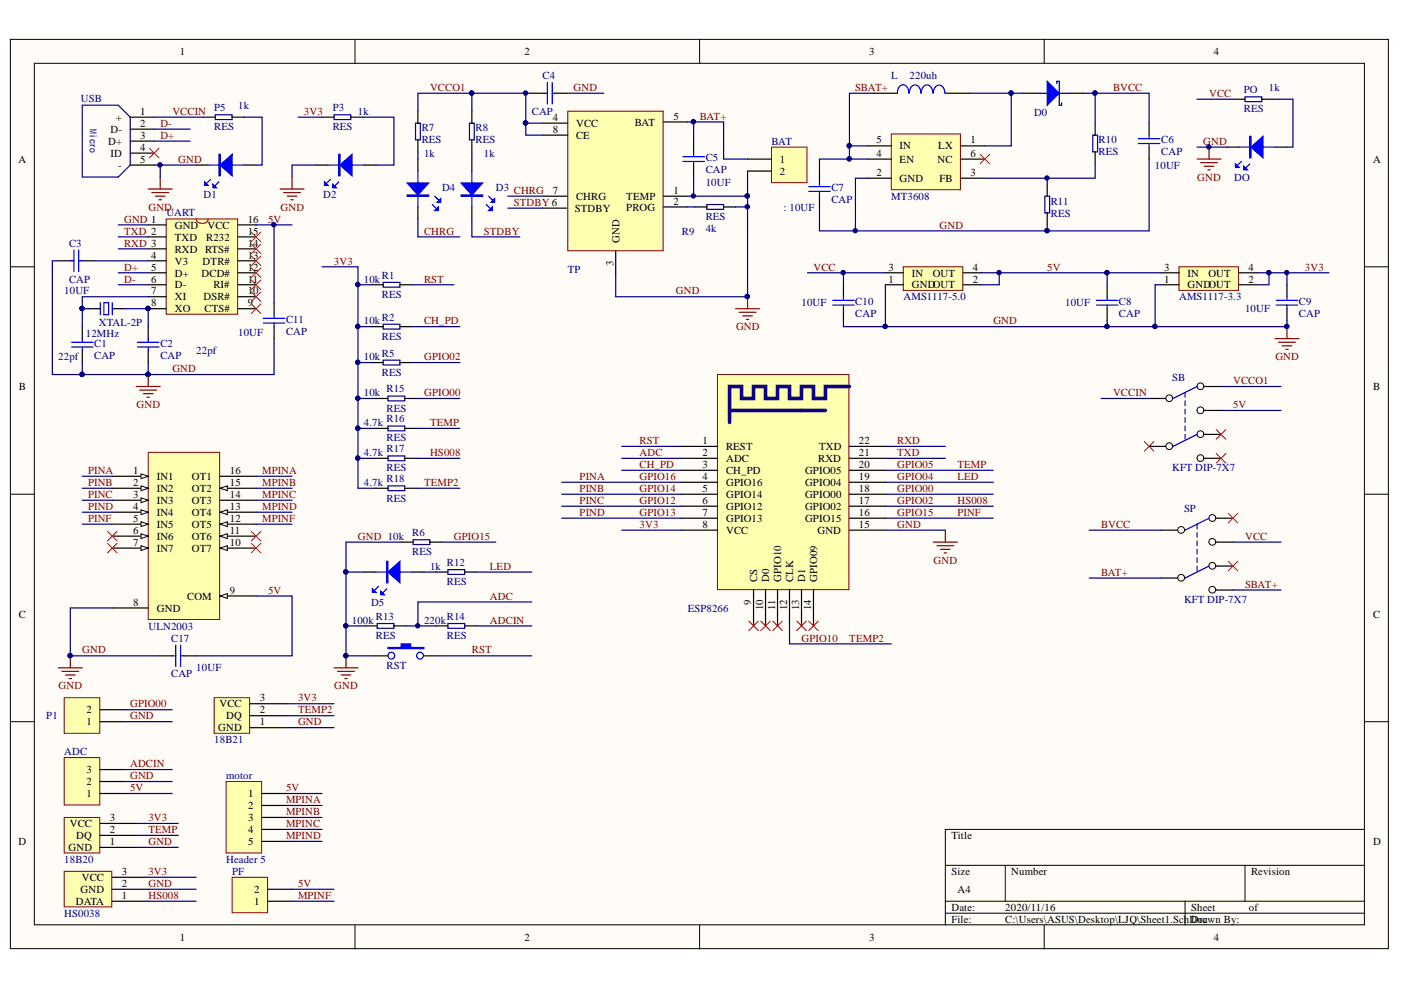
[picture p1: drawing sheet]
# Altium schematic sheet Sheet1.SchDoc
size A4

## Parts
18B20  DS18B20  [DS18B20]  (value not drawn)
18B21  DS18B20  [DS18B20]  (value not drawn)
ADC  Header 3  [HDR1X3]  (value not drawn)
AMS117  AMS1117-3.3  [AMS1117]
AMS117-1  AMS1117-5.0  [AMS1117]
BAT  Header 2  [HDR1X2]  (value not drawn)
C1  CAP  [0805C]
C2  CAP  [0805C]
C3  CAP  [0805C]
C4  CAP  [0805C]
C5  CAP  [0805C]
C6  CAP  [0805C]
C7  CAP  [0805C]
C8  CAP  [0805C]
C9  CAP  [0805C]
C10  CAP  [0805C]
C11  CAP  [0805C]
C17  CAP  [0805C]
D0  DIODE SCHOTTKY  [SMA/DO-214AC]  (value not drawn)
D1  LED  [LED-0805R]  (value not drawn)
D2  LED  [LED-0805R]  (value not drawn)
D3  LED  [LED-0805R]  (value not drawn)
D4  LED  [LED-0805R]  (value not drawn)
D5  LED  [LED-0805R]  (value not drawn)
DO  LED  [LED-0805R]  (value not drawn)
ESP8266  ESP8266  [ESP_12]
HS0038  HS0038  [HS0038]  (value not drawn)
L  INDUCTOR  [CD54]  (value not drawn)
motor  Header 5  [HDR1X5]
MT  MT3608  [SOT23-6]
P1  Header 2  [HDR1X2]  (value not drawn)
P3  RES  [0805R]
P5  RES  [0805R]
PF  Header 2  [HDR1X2]  (value not drawn)
PO  RES  [0805R]
R1  RES  [0805R]
R2  RES  [0805R]
R5  RES  [0805R]
R6  RES  [0805R]
R7  RES  [0805R]
R8  RES  [0805R]
R9  RES  [0805R]
R10  RES  [0805R]
R11  RES  [0805R]
R12  RES  [0805R]
R13  RES  [0805R]
R14  RES  [0805R]
R15  RES  [0805R]
R16  RES  [0805R]
R17  RES  [0805R]
R18  RES  [0805R]
RST  KEY  [DIP-3X6X4.3]  (value not drawn)
SB  KFT DIP-7X7  [KFT DIP-7X7]
SP  KFT DIP-7X7  [KFT DIP-7X7]
TP  TP4056  [SOP-8]  (value not drawn)
UART  CH340G  [SOP16M]  (value not drawn)
ULN2003  ULN2003  [SOP16]
USB  Micro-USB  [USB-MICRO_A]  (value not drawn)
X  XTAL-2P  [OSC HC-49S]

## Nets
GND: 18B20.1(GND) 18B21.1(GND) ADC.2 AMS117.1(GND) AMS117-1.1(GND) BAT.2 C1.1 C2.1 C3.2 C4.2 C5.1 C6.1 C7.1 C8.1 C9.1 C10.1 C11.1 C17.1 D1.K D2.K D5.K DO.K ESP8266.15(GND) HS0038.2(GND) MT.2(GND) P1.1 R6.1 R9.1 R11.2 R13.1 RST.1 TP.1(TEMP) TP.3(GND) UART.1(GND) ULN2003.8(GND) USB.5(-)
3V3: 18B20.3(VCC) 18B21.3(VCC) AMS117.2(OUT) AMS117.4(OUT) C9.2 ESP8266.8(VCC) HS0038.3(VCC) P3.1 R1.2 R2.2 R5.1 R15.1 R16.2 R17.2 R18.2
5V: ADC.1 AMS117.3(IN) AMS117-1.2(OUT) AMS117-1.4(OUT) C8.2 C11.2 C17.2 motor.1 PF.2 SB.1 UART.16(VCC) ULN2003.9(COM)
ADC: ESP8266.2(ADC) R13.2 R14.1
ADCIN: ADC.3 R14.2
BAT+: BAT.1 C5.2 SP.5 TP.5(BAT)
BVCC: C6.2 D0.K R10.2 SP.2
CH_PD: ESP8266.3(CH_PD) R2.1
CHRG: D4.K TP.7(CHRG)
D+: UART.5(D+) USB.3(D+)
D-: UART.6(D-) USB.2(D-)
GPIO00: ESP8266.18(GPIO00) P1.2 R15.2
GPIO02: ESP8266.17(GPIO02) HS0038.1(DATA) R5.2 R17.1  [also labelled HS008]
GPIO04: ESP8266.19(GPIO04) R12.2  [also labelled LED]
GPIO05: 18B20.2(DQ) ESP8266.20(GPIO05) R16.1  [also labelled TEMP]
GPIO10: 18B21.2(DQ) ESP8266.12(CLK) R18.1  [also labelled TEMP2]
GPIO12: ESP8266.6(GPIO12) ULN2003.3(IN3)  [also labelled PINC]
GPIO13: ESP8266.7(GPIO13) ULN2003.4(IN4)  [also labelled PIND]
GPIO14: ESP8266.5(GPIO14) ULN2003.2(IN2)  [also labelled PINB]
GPIO15: ESP8266.16(GPIO15) R6.2 ULN2003.5(IN5)  [also labelled PINF]
GPIO16: ESP8266.4(GPIO16) ULN2003.1(IN1)  [also labelled PINA]
MPINA: motor.2 ULN2003.16(OT1)
MPINB: motor.3 ULN2003.15(OT2)
MPINC: motor.4 ULN2003.14(OT3)
MPIND: motor.5 ULN2003.13(OT4)
MPINF: PF.1 ULN2003.12(OT5)
RST: ESP8266.1(REST) R1.1 RST.3
RXD: ESP8266.22(TXD) UART.3(RXD)
SBAT+: C7.2 L.1 MT.4(EN) MT.5(IN) SP.6
STDBY: D3.K TP.6(STDBY)
TXD: ESP8266.21(RXD) UART.2(TXD)
VCC: AMS117-1.3(IN) C10.2 PO.1 SP.1
VCCIN: P5.1 SB.2 USB.1(+)
VCCO1: C4.1 R7.2 R8.2 SB.3 TP.4(VCC) TP.8(CE)
NetC1_2: C1.2 UART.7(XI) X.2
NetC2_2: C2.2 UART.8(XO) X.1
NetC3_1: C3.1 UART.4(V3)
NetD0_A: D0.A L.2 MT.1(LX)
NetD1_A: D1.A P5.2
NetD2_A: D2.A P3.2
NetD3_A: D3.A R8.1
NetD4_A: D4.A R7.1
NetD5_A: D5.A R12.1
NetDO_A: DO.A PO.2
NetMT_3: MT.3(FB) R10.1 R11.1
NetR9_2: R9.2 TP.2(PROG)

Not connected (* = marked no-connect by the designer): ESP8266 9(CS)* 10(D0)* 11(GPIO10)* 13(D1)* 14(GPIO09)*; MT 6(NC)*; SB 4* 5* 6*; SP 3* 4*; UART 9(CTS#)* 10(DSR#)* 11(RI#)* 12(DCD#)* 13(DTR#)* 14(RTS#)* 15(R232)*; ULN2003 6(IN6)* 7(IN7)* 10(OT7)* 11(OT6)*; USB 4(ID)*
